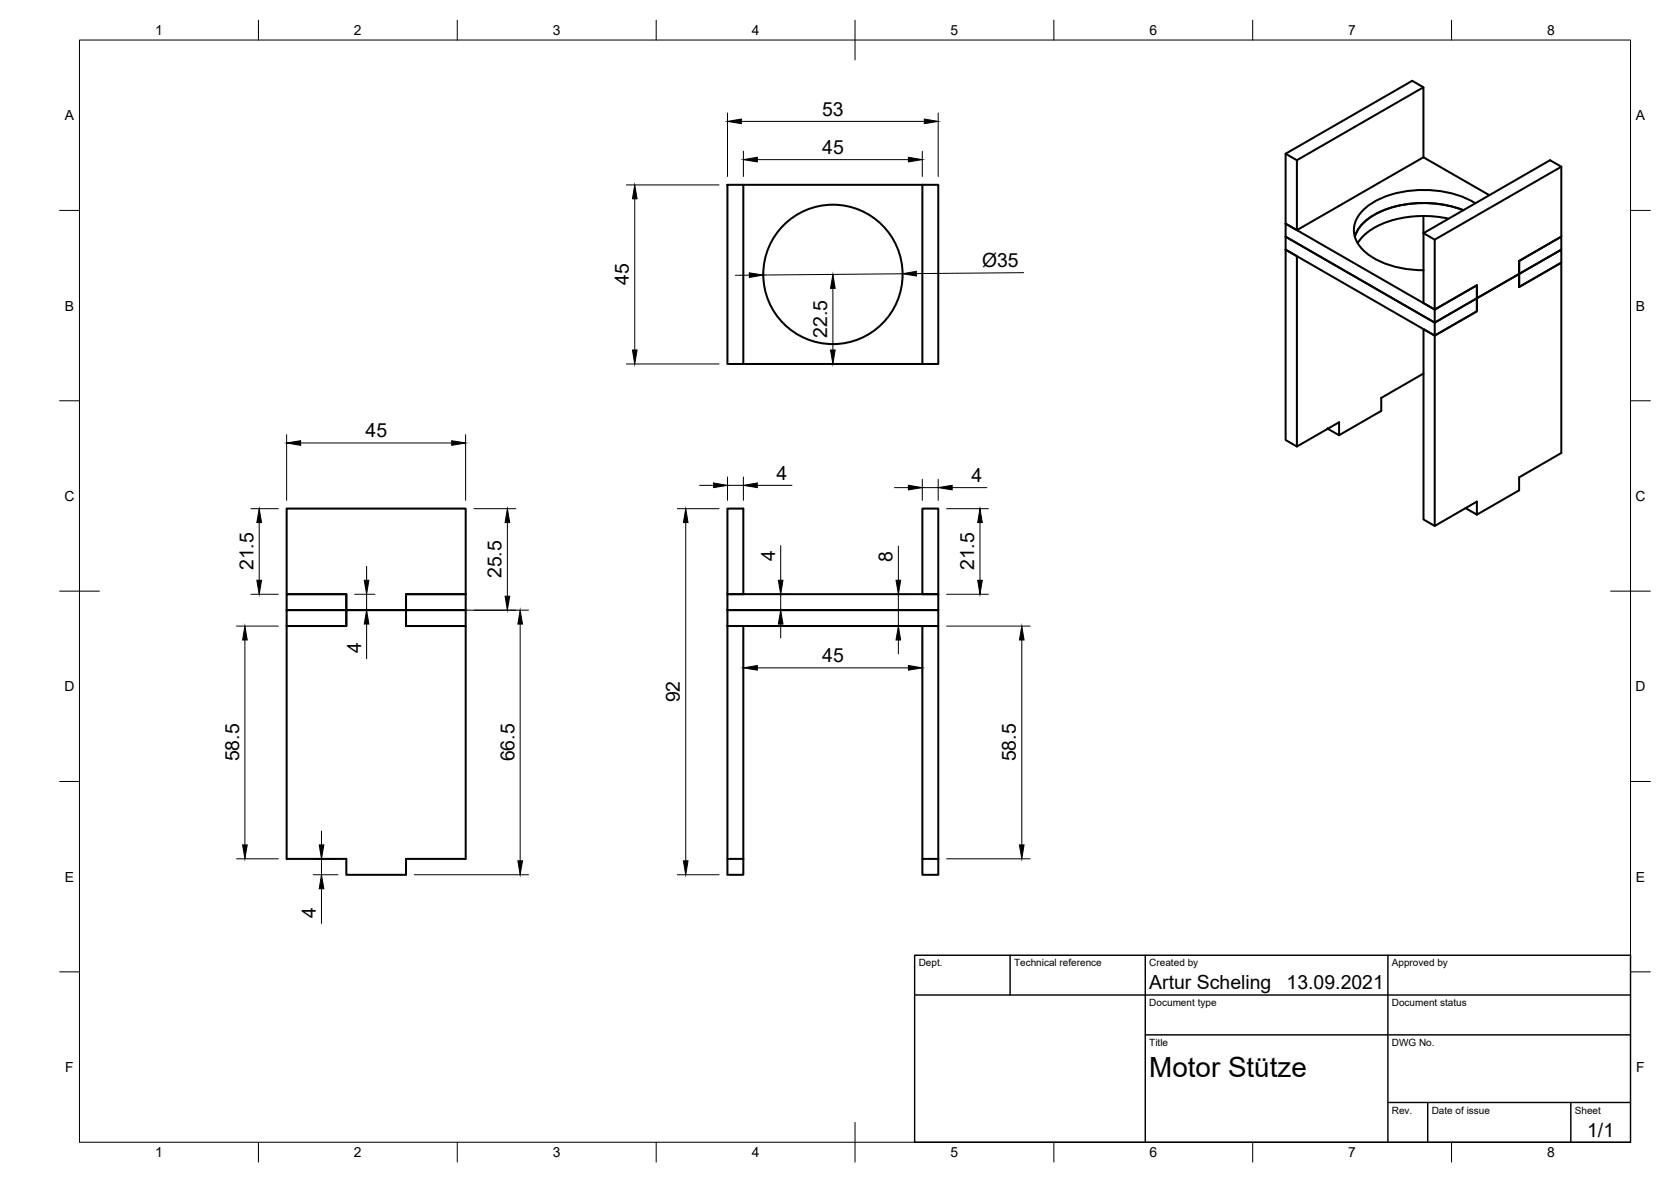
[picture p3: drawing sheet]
<svg xmlns="http://www.w3.org/2000/svg" width="420mm" height="297mm" viewBox="0 0 420 297" stroke-linecap="round" stroke-linejoin="round" font-family="sans-serif">
<g fill="none" stroke="#000" stroke-width=".51">
<path d="M323.3 38.6l2.8 1.7M357.9 39.5l-31.8 18.3M357.9 39.5v-17.6l-2.8-1.6-31.8 18.3v17.6M357.9 21.9l-31.8 18.4v17.5l-2.8-1.6M357.9 39.5l16.6 9.6M182.9 46.4h4v45.1h-4zM186.9 46.4h45M231.9 46.4h4v45.1h-4zM323.3 56.2v6.5M323.3 59.5l37.4 21.6M357.9 54.3v4.3l2.8 1.6M364.2 54.9a26.8 26.8 0 0 0-19.7 3l-2.1 1.8-1 1.4"/>
<path d="M367.9 52.8a27.7 27.7 0 0 0-22.8 1.4 9.8 9.8 0 0 0-4.4 5.3M371 51.1a27.2 27.2 0 0 0-25.6-.3 8.4 8.4 0 0 0-5 7.4 9.2 9.2 0 0 0 5.5 7 25.7 25.7 0 0 0 12 2.7M392.6 41.9l-31.9 18.3v17.6l-2.8-1.6v-17.6l31.8-18.3 2.9 1.6v17.6l-10.6 6.1v3.2l-10.7 6.2v-3.3l-10.6 6.1-37.4-21.6M323.3 62.7v47.9l2.8 1.6 10.6-6.1v3.3l-2.8-1.7M323.3 62.7l2.8 1.7v47.8M323.3 62.7l37.4 21.6M360.7 77.8l10.6-6.1v3.3l-10.6 6.1zM382 65.6l10.6-6.1v3.2l-10.6 6.1 10.6-6.1v3.3l-10.6 6.1zM186.9 91.5h45M357.9 93.9l-10.6 6.1v3.3l-10.6 6.1M360.7 84.3l-2.8-1.6v47.8l2.8 1.7 10.6-6.1v3.2l-2.8-1.6M360.7 81.1l10.6-6.1v3.2l-10.6 6.1z"/>
<path d="M72.1 127.8h45v21.5h-15v4h-15v-4h-15zM231.9 127.8h4v21.5h-4zM371.3 129.3l10.7-6.1v-3.2l10.6-6.2v-47.8l-10.6 6.1v-3.3l-10.7 6.2v3.2l-10.6 6.1v47.9M72.1 149.3h15v4h-15zM72.1 157.3h15v-4h15v4h15v58.5h-15v4h-15v-4h-15zM72.1 153.3h15v4h-15zM102.1 149.3h15v4h-15h15v4h-15zM182.9 215.8v-66.5h4v-21.5h-4v21.5h53v4h-53h53v4h-53h4v58.5M182.9 215.8h4v4h-4zM231.9 215.8h4v4h-4zM231.9 215.8v-58.5h4v58.5"/>
<circle cx="209.4" cy="69" r="17.5"/>
</g>
<g fill="#000" stroke="#000" stroke-width=".25">
<path d="M182.9 30.5l3.5-.6v1.2zM186.9 40.1l3.5-.6v1.2zM228.4 39.5l3.5 .6-3.5 .6zM232.4 29.9l3.5 .6-3.5 .6zM159.6 46.5l.6 3.5h-1.2zM188.4 68.6l3.5 .5-3.5 .6zM209.4 69l.6 3.5h-1.2zM226.9 68.8l3.5-.6v1.1zM159 88h1.2l-.6 3.5zM208.8 88h1.2l-.6 3.5zM72.1 111.3l3.5-.5v1.1zM113.6 110.8l3.5 .5-3.5 .6z"/>
<path d="M65.2 127.8l.6 3.5h-1.2zM127.6 127.8l.6 3.5h-1.2zM172.4 127.8l.6 3.5h-1.2zM179.4 121.4l3.5 .6-3.5 .5zM186.9 122l3.5-.6v1.1zM228.4 121.9l3.5 .6-3.5 .6zM235.9 122.5l3.5-.6v1.2zM246.4 127.8l.6 3.5h-1.2zM64.6 145.8h1.2l-.6 3.5zM91.6 145.8h1.2l-.6 3.5zM92.2 153.3l.6 3.5h-1.2zM127 149.8h1.2l-.6 3.5z"/>
<path d="M130.8 153.3l.6 3.5h-1.2zM196.3 153.3l.6 3.5h-1.2zM195.7 145.8h1.2l-.6 3.5zM225.3 145.8h1.2l-.6 3.5zM245.8 145.8h1.2l-.6 3.5zM61.6 157.3l.6 3.5h-1.2zM186.9 167.8l3.5-.6v1.2zM225.9 157.3l.6 3.5h-1.2zM228.4 167.2l3.5 .6-3.5 .6zM256.9 157.3l.6 3.5h-1.2zM61 212.3h1.2l-.6 3.5zM80.3 212.3h1.1l-.6 3.5z"/>
<path d="M130.2 216.3h1.2l-.6 3.5zM171.8 216.3h1.2l-.6 3.5zM256.3 212.3h1.2l-.6 3.5zM80.8 219.8l.6 3.5h-1.1z"/>
<circle cx="333.9" cy="107.7" r=".24"/>
</g>
<g fill="none" stroke="#000" stroke-width=".25">
<path d="M20 10.1h390v276.9h-390zM65 5.1v5M115 5.1v5M165 5.1v5M215 5.1v10M265 5.1v5M315 5.1v5M365 5.1v5M182.9 28.4v16M186.4 30.5h46M186.9 38v6.4M231.9 38v6.4"/>
<path d="M235.9 28.4v16M15 52.9h5M157.5 46.5h23.3M159.6 50v38M190.4 40.1h38M410 52.9h5M188.4 69.2h-3.5M209.4 72.5v15.5M226.9 68.8l-35 .3M257.4 68.5l-27 .3M157.5 91.5h23.3M15 100.7h5"/>
<path d="M72.1 109.2v16.5M75.6 111.3h38M117.1 109.2v16.5M182.9 119.9v5.8M186.9 119.9v5.8M410 100.7h5M63.1 127.8h6.9M65.2 131.3v14.5M119.2 127.8h10.5M127.6 131.3v18.5M170.3 127.8h10.5M172.4 131.3v85"/>
<path d="M175.9 122h3.5M182.9 122h4M190.4 122h8.7M196.3 137.1v8.7M224.9 122.5h3.5M225.9 137.2v8.6M231.9 120.4v5.3M231.9 122.5h4M235.9 120.4v5.3M238 127.8h10.5M239.4 122.5h8.7M246.4 131.3v14.5"/>
<path d="M15 148.6h10M59.5 157.3h10.5M63.1 149.3h6.9M89.2 153.3h5.1M89.2 149.3h5.1M92.2 142.3v3.5M92.2 149.3v4M92.2 156.8v8.8M104.2 153.3h28.7M130.8 156.8v59.5M185 153.3h13.4M185 149.3h13.4"/>
<path d="M186.9 159.4v10.5M196.3 149.3v4M196.3 156.8v3.5M225.9 149.3v8M227.8 149.3h.2M227.8 157.3h.2M231.9 159.4v10.5M238 149.3h10.5M238 157.3h21M405 148.6h10M61.6 160.8v51.5M190.4 167.8h38"/>
<path d="M225.9 160.8v3.5M256.9 160.8v51.5M15 196.4h5M410 196.4h5M59.5 215.8h10.5M78.7 219.8h6.3M78.7 215.8h6.3M80.8 208.8v3.5M80.8 215.8v4M104.2 219.8h28.7M170.3 219.8h10.5M238 215.8h21"/>
<path d="M80.8 223.3v8.8M15 244.2h5M410 244.2h5M65 287v5M115 287v5M165 287v5M215 282.1v9.9M265 287v5M315 287v5M365 287v5"/>
</g>
<path d="M230 240.1h180v46.9h-180zM230 250h180M254 240.1v9.9M288 240.1v46.9M349 240.1v46.9M288 260.1h122M349 277.1h61M359 277.1v9.9M395 277.1v9.9" fill="none" stroke="#000" stroke-width=".36"/>
<text font-size="7" x="289" y="270.6">Motor Stütze</text>
<g font-size="4.9">
<text x="206.7" y="29">53</text>
<text x="206.8" y="38.7">45</text>
<text x="158.1" y="71.6" transform="rotate(-90 158.1 71.6)">45</text>
<text x="246.9" y="67.1" transform="rotate(-1 246.9 67.1)">Ø35</text>
<text x="208" y="84.9" transform="rotate(-90 208 84.9)">22.5</text>
<text x="91.9" y="109.9">45</text>
<text x="195.2" y="120.6">4</text>
<text x="244.2" y="121.1">4</text>
<text x="63.7" y="143.3" transform="rotate(-90 63.7 143.3)">21.5</text>
<text x="194.9" y="141" transform="rotate(-90 194.9 141)">4</text>
<text x="224.4" y="141.1" transform="rotate(-90 224.4 141.1)">8</text>
<text x="245" y="143.3" transform="rotate(-90 245 143.3)">21.5</text>
<text x="126.1" y="145.3" transform="rotate(-90 126.1 145.3)">25.5</text>
<text x="90.8" y="164.2" transform="rotate(-90 90.8 164.2)">4</text>
<text x="206.8" y="166.4">45</text>
<text x="171" y="176.5" transform="rotate(-90 171 176.5)">92</text>
<text x="60.1" y="191.3" transform="rotate(-90 60.1 191.3)">58.5</text>
<text x="129.3" y="191.3" transform="rotate(-90 129.3 191.3)">66.5</text>
<text x="255.5" y="191.3" transform="rotate(-90 255.5 191.3)">58.5</text>
<text x="79.4" y="230.7" transform="rotate(-90 79.4 230.7)">4</text>
<text x="289" y="248.5">Artur Scheling</text>
<text x="323.5" y="248.5">13.09.2021</text>
<text x="399.1" y="285.7">1/1</text>
</g>
<g font-size="3.5">
<text x="39" y="8.8">1</text>
<text x="89" y="8.8">2</text>
<text x="139" y="8.8">3</text>
<text x="189" y="8.8">4</text>
<text x="239" y="8.8">5</text>
<text x="289" y="8.8">6</text>
<text x="339" y="8.8">7</text>
<text x="389" y="8.8">8</text>
<text x="16.3" y="30.2">A</text>
<text x="411.3" y="30.2">A</text>
<text x="16.3" y="78">B</text>
<text x="411.3" y="78">B</text>
<text x="16.2" y="125.9">C</text>
<text x="411.2" y="125.9">C</text>
<text x="16.2" y="173.7">D</text>
<text x="411.2" y="173.7">D</text>
<text x="16.3" y="221.6">E</text>
<text x="411.3" y="221.6">E</text>
<text x="16.4" y="269.4">F</text>
<text x="411.4" y="269.4">F</text>
<text x="39" y="290.8">1</text>
<text x="89" y="290.8">2</text>
<text x="139" y="290.8">3</text>
<text x="189" y="290.8">4</text>
<text x="239" y="290.8">5</text>
<text x="289" y="290.8">6</text>
<text x="339" y="290.8">7</text>
<text x="389" y="290.8">8</text>
</g>
<g font-size="2.5">
<text x="231" y="242.9">Dept.</text>
<text x="255" y="242.9">Technical reference</text>
<text x="289" y="242.9">Created by</text>
<text x="350" y="242.9">Approved by</text>
<text x="289" y="252.8">Document type</text>
<text x="350" y="252.8">Document status</text>
<text x="289" y="262.9">Title</text>
<text x="350" y="262.9">DWG No.</text>
<text x="350" y="279.9">Rev.</text>
<text x="360" y="279.9">Date of issue</text>
<text x="396" y="279.9">Sheet</text>
</g>
</svg>
